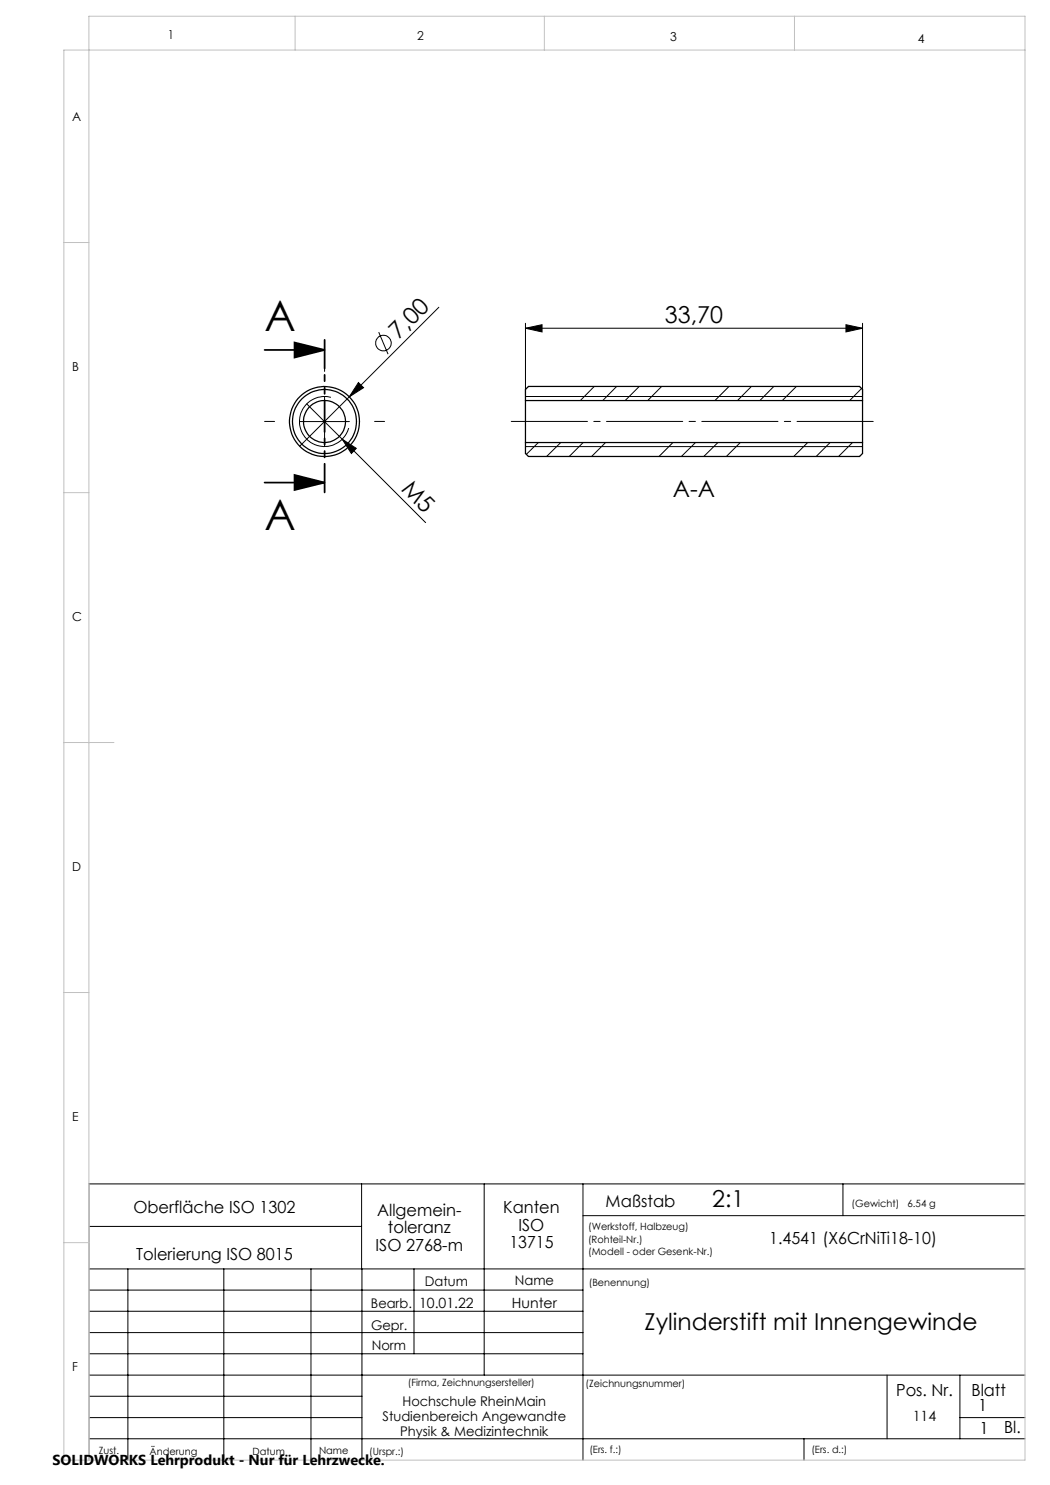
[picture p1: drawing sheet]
<svg xmlns="http://www.w3.org/2000/svg" width="210mm" height="297mm" viewBox="0 0 210 297" stroke-linecap="round" stroke-linejoin="round" font-family="sans-serif">
<g fill="none" stroke="#000" stroke-width=".2">
<path d="M64.9 79.3v10M66.2 79.5a5 5 0 0 0-6.1 3.5 5 5 0 0 0 3.5 6.2 5 5 0 0 0 6.1-3.6M71.7 76.5l1 1-2.9 1.9zM75.7 66.4l1.9 4.4M87.8 61.5l-27.9 27.7M105.1 65.6l3.3-.7v1.5zM105.1 64.7v14.4M105.1 65.6h67.4M105.1 79.3h67.4M118.9 77.3l-2.8 2.8M123.3 77.3l-2.8 2.8M127.8 77.3l-2.8 2.8"/>
<path d="M132.3 77.3l-2.8 2.8M145.8 77.3l-2.8 2.8M150.3 77.3l-2.8 2.8M154.8 77.3l-2.8 2.8M159.3 77.3l-2.8 2.8M169.2 64.9l3.3 .7-3.3 .8zM172.3 77.7l-2.4 2.4M172.5 64.7v14.4M59.9 84.3h10M61.3 80.8l23.8 23.7M68.4 87.8l2.9 1.9-1 1zM105.1 89.3h67.4"/>
<path d="M107.7 88.5l-2.4 2.4M112.1 88.5l-2.8 2.8M116.6 88.5l-2.8 2.8M121.1 88.5l-2.8 2.8M134.6 88.5l-2.8 2.8M139.1 88.5l-2.8 2.8M143.6 88.5l-2.8 2.8M148.1 88.5l-2.8 2.8M161.5 88.5l-2.7 2.8M166 88.5l-2.8 2.8M170.5 88.5l-2.8 2.8M72.3 236.8v17"/>
<path d="M96.8 236.8v38.2M116.6 236.8v55.2M168.6 236.8v6.3M205 236.8h-187.2v55.2M17.8 253.8h187.2M17.8 258h98.8M17.8 245.3h54.5M25.6 253.8v38.2M44.8 253.8v38.2M62.2 253.8v38.2M72.4 253.8v38.2M82.8 253.8v17"/>
<path d="M116.6 243.1h88.4M17.8 270.8h98.8M17.8 266.5h98.8M17.8 262.3h98.8M17.8 279.3h54.6M17.8 275h187.2M177.4 275v12.8M192 275v12.8M17.8 287.8h187.2M17.8 283.5h54.6M160.8 287.8v4.2M192 283.5h13"/>
<circle cx="76.7" cy="68.6" r="1.56"/>
</g>
<path d="M52.9 70h12M58.9 68.5l6 1.5-6 1.5zM52.9 96.5h12M58.9 95l6 1.5-6 1.5z" fill="none" stroke="#000" stroke-width=".35"/>
<path d="M175.8 84.3h-74.7" fill="none" stroke="#000" stroke-width=".2" stroke-dasharray="15.2 1.3 1.3 1.3" stroke-dashoffset="-1.2"/>
<path d="M64.9 68v30.5" fill="none" stroke="#000" stroke-width=".35" stroke-dasharray="6.3 1.3 1.3 1.3 1.3 1.3" stroke-dashoffset=".6"/>
<path d="M59 3.2v6.8M108.9 3.2v6.8M158.9 3.2v6.8M205 10h-192.2v282h192.2v-288.8h-187.2v288.8M12.8 48.5h5M12.8 98.5h5M12.8 148.5h10M12.8 198.5h5M12.8 248.5h5" fill="none" stroke="#c0c0c0" stroke-width=".2"/>
<path d="M64.9 74.3v-2M54.9 84.3h-2M64.9 94.3v2M74.9 84.3h2" fill="none" stroke="#000" stroke-width=".2" stroke-dasharray="15.2 1.3 1.3 1.3"/>
<g fill="#000">
<path d="M71.7 76.5l1 1-2.9 1.9zM68.4 87.8l2.9 1.9-1 1z"/>
<path d="M58.9 68.5l6 1.5-6 1.5zM58.9 95l6 1.5-6 1.5z"/>
<path d="M105.1 65.6l3.3-.7v1.5zM169.2 64.9l3.3 .7-3.3 .8z"/>
</g>
<g fill="none" stroke="#000" stroke-width=".25">
<path d="M105.1 80.1v8.4M105.1 88.5v2.2l.6 .6h66.2l.6-.6v-2.2M105.1 80.1v-2.2l.6-.6h66.2l.6 .6v2.2M105.1 88.5h67.4M105.1 80.1h67.4M172.5 80.1v8.4"/>
<circle cx="64.9" cy="84.3" r="7"/>
<circle cx="64.9" cy="84.3" r="6.4"/>
<circle cx="64.9" cy="84.3" r="4.2"/>
</g>
<g font-size="8.5">
<text x="52.9" y="66.1">A</text>
<text x="52.9" y="106.1">A</text>
</g>
<g font-size="4.7">
<text x="133" y="64.6">33,70</text>
<text x="79.7" y="68" transform="rotate(-45 79.7 68)">7,00</text>
<text x="80.1" y="98" transform="rotate(45 80.1 98)">M5</text>
<text x="134.6" y="99.4">A-A</text>
<text x="142.4" y="241.5">2:1</text>
<text x="128.9" y="266">Zylinderstift mit Innengewinde</text>
</g>
<g font-size="3.3">
<text x="26.7" y="242.7">Oberfläche ISO 1302</text>
<text x="75.4" y="243.2">Allgemein-</text>
<text x="100.6" y="242.7">Kanten</text>
<text x="121.1" y="241.4">Maßstab</text>
<text x="27.2" y="251.9">Tolerierung ISO 8015</text>
<text x="75.1" y="250.2">ISO 2768-m</text>
<text x="77.6" y="246.7">toleranz</text>
<text x="101.9" y="249.7">13715</text>
<text x="103.7" y="246.2">ISO</text>
<text x="153.8" y="248.7">1.4541 (X6CrNiTi18-10)</text>
<text x="179.2" y="279.2">Pos. Nr.</text>
<text x="194.3" y="279.2">Blatt</text>
<text x="195.7" y="282.1">1</text>
<text x="195.9" y="286.9">1</text>
<text x="200.8" y="286.7">Bl.</text>
</g>
<text font-size="2.9" x="10.5" y="292.9">SOLIDWORKS Lehrprodukt - Nur für Lehrzwecke.</text>
<g font-size="2.8">
<text x="83.8" y="261.6">10.01.22</text>
<text x="102.4" y="261.6">Hunter</text>
<text x="182.5" y="284.1">114</text>
</g>
<g font-size="2.7">
<text x="85" y="257.2">Datum</text>
<text x="103" y="257.1">Name</text>
<text x="74.2" y="261.6">Bearb.</text>
<text x="74.2" y="265.9">Gepr.</text>
<text x="74.3" y="270.1">Norm</text>
<text x="80.5" y="281.1">Hochschule RheinMain</text>
<text x="76.5" y="284.1">Studienbereich Angewandte</text>
<text x="80" y="287.1">Physik &amp; Medizintechnik</text>
</g>
<g font-size="2.5">
<text x="33.6" y="7.8">1</text>
<text x="83.4" y="8.1">2</text>
<text x="134" y="8.2">3</text>
<text x="183.6" y="8.5">4</text>
<text x="14.5" y="24.2">A</text>
<text x="14.5" y="74.2">B</text>
<text x="14.5" y="124.2">C</text>
<text x="14.5" y="174.2">D</text>
<text x="14.5" y="224.2">E</text>
<text x="14.5" y="274.2">F</text>
</g>
<g font-size="2">
<text x="170.3" y="241.4">(Gewicht)</text>
<text x="181.5" y="241.4">6.54 g</text>
<text x="117.6" y="246.1">(Werkstoff, Halbzeug)</text>
<text x="117.6" y="248.6">(Rohteil-Nr.)</text>
<text x="117.6" y="251.1">(Modell - oder Gesenk-Nr.)</text>
<text x="117.8" y="257.2">(Benennung)</text>
<text x="81.6" y="277.3">(Firma, Zeichnungsersteller)</text>
<text x="117.1" y="277.4">(Zeichnungsnummer)</text>
<text x="19.8" y="290.7">Zust.</text>
<text x="29.9" y="290.9">Änderung</text>
<text x="50.5" y="290.9">Datum</text>
<text x="63.8" y="290.8">Name</text>
<text x="73.9" y="291.1">(Urspr.:)</text>
<text x="117.9" y="290.7">(Ers. f.:)</text>
<text x="162.3" y="290.6">(Ers. d.:)</text>
</g>
</svg>
